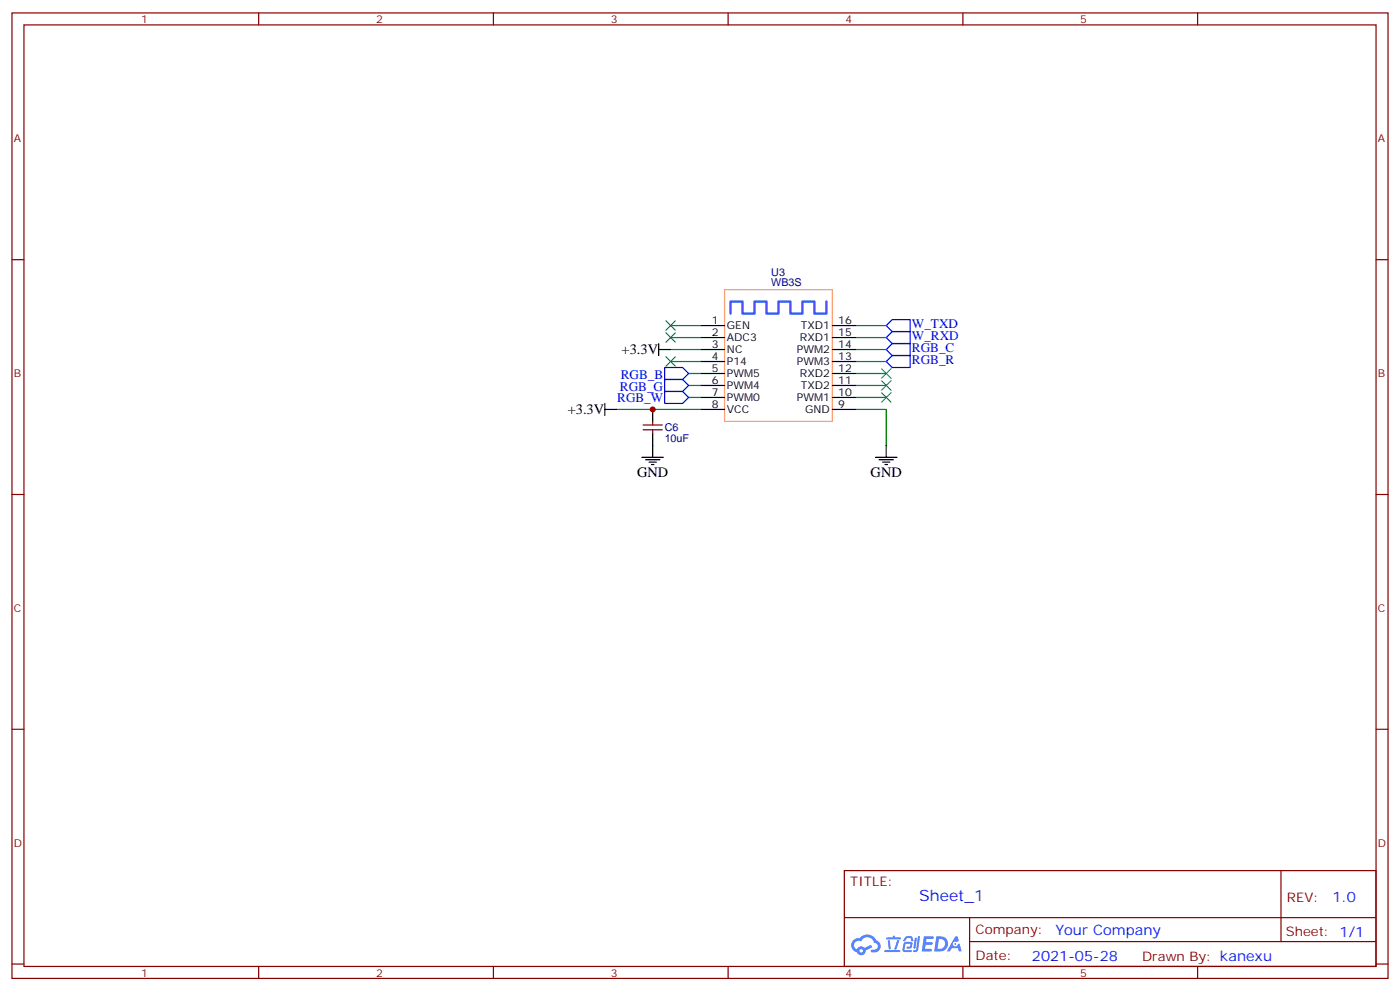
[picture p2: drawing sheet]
<svg xmlns="http://www.w3.org/2000/svg" width="412mm" height="292mm" viewBox="0 0 412 292" stroke-linecap="round" stroke-linejoin="round" font-family="sans-serif">
<g fill="none" stroke="#870000" stroke-width=".35">
<path d="M3.5 3.8h405.4v284.3h-405.4zM7.1 7.3h398.2v277.3h-398.2zM76.2 3.8v3.5M145.3 3.8v3.5M214.5 3.8v3.5M283.6 3.8v3.5M352.8 3.8v3.5M3.5 76.5h3.6M405.3 76.5h3.6M3.5 145.6h3.6M405.3 145.6h3.6M3.5 214.8h3.6"/>
<path d="M405.3 214.8h3.6M248.7 256.4h156.6v28.2h-156.6zM377.3 256.4v20.9M248.7 270.2h156.5M285.6 277.3h119.6M285.6 270.2v14.2M3.5 283.9h3.6M76.2 284.6v3.5M145.3 284.6v3.5M214.5 284.6v3.5M283.6 284.6v3.5M352.8 284.6v3.5"/>
<path d="M405.3 283.9h3.6"/>
</g>
<g fill="#5487ff">
<path d="M272.1 275.7h2.6l.3 .2-.1 .6h-2l-.1 1h1.6l.4 .4-.4 .4h-1.7l-.2 1.1 1.8 .1 .3 .3-.2 .4h-2.9z"/>
<path d="M281.4 275.8h.7l.4 1.3-.7 .3a.74 .74 0 0 0-1.1 .3 .74 .74 0 0 0 .5 1.1 .74 .74 0 0 0 .9-.7l.5-.3 .7 2.4h-.9l-.2-1h-1.9l-.5 1h-.9z"/>
<path d="M269.5 276.2h.6l-.4 2.9a.31 .31 0 0 1-.3 .3 .31 .31 0 0 1-.3-.3z"/>
<path d="M270.4 275.7h.6l-.5 4a.89 .89 0 0 1-.7 .7 .89 .89 0 0 1-.9-.3l1-.5z"/>
<path d="M266.8 275.9l.6-.2 1.2 .1 .5 1.3-.6 .1-.4-.9-1 .1a.95 .95 0 0 1-1 .8l-.1-.2z"/>
<path d="M266.4 277.6l1.8-.2a1.04 1.04 0 0 1 .6 1.1 1.04 1.04 0 0 1-.8 .9h-.7a.29 .29 0 0 1-.3-.4 .29 .29 0 0 1 .3-.2h.7l.2-.8h-1.4l-.4 1.8h1.9a.29 .29 0 0 1 .3 .3 .29 .29 0 0 1-.3 .3h-2l-.4-.3 .2-2.1z"/>
<path d="M260.5 279.8h4.4a.3 .3 0 0 1 .3 .3 .3 .3 0 0 1-.3 .3h-4.3z"/>
<path d="M264.3 276.9h.6l-.5 1.6a1.02 1.02 0 0 1-.7 1.2l-.2-.3z"/>
<path d="M261.5 276.9h.6l.3 2.4-.3 .3-.3-.2z"/>
<path d="M261.1 276.1h1.9l.2-.5h.5l-.1 .5h1.5a.29 .29 0 0 1 .3 .3 .29 .29 0 0 1-.3 .3h-3.9z"/>
<path d="M275.8 275.7l-.6 4.5h1.4a2.27 2.27 0 0 0 2.7-2.3 2.27 2.27 0 0 0-2.7-2.2zM276.6 276.5a1.5 1.5 0 0 1 1.8 1.6 1.5 1.5 0 0 1-1.9 1.3h-.3z"/>
<path d="M251.4 276.9a2.09 2.09 0 0 0 1 3.5 1.37 1.37 0 0 0 1.5 .9 1.37 1.37 0 0 0 1.1-1.4l2-1-.5-.7-1.8 1a1.4 1.4 0 0 0-2.3 .4 1.32 1.32 0 0 1-.6-1.9 1.32 1.32 0 0 1 1.9-.4 2.02 2.02 0 0 1 2-1.3 2.02 2.02 0 0 1 1.8 1.6 1.09 1.09 0 0 1 1.1 1.4 1.09 1.09 0 0 1-1.6 .7 .41 .41 0 0 0-.5 .3 .41 .41 0 0 0 .4 .5 1.89 1.89 0 0 0 2.4-1.2 1.89 1.89 0 0 0-1.2-2.4 2.98 2.98 0 0 0-5-.6l-1 .1zM253.2 280a.52 .52 0 0 1 1 0 .52 .52 0 0 1-1 0z"/>
<circle cx="281.4" cy="278" r=".28"/>
</g>
<path d="M213.4 85.3h31.8v38.8h-31.8z" fill="none" stroke="#f96" stroke-width=".35"/>
<g fill="none" stroke="#000" stroke-width=".35">
<path d="M206.4 95.9h7M206.4 99.4h7M245.2 95.9h7M245.2 99.4h7M178.2 118.8v3.5M194 102.9h3.6M194 101.2v3.5M206.4 102.9h7M206.4 106.5h7M206.4 110h7M206.4 113.5h7M206.4 117.1h7"/>
<path d="M245.2 102.9h7M245.2 106.5h7M245.2 110h7M245.2 113.5h7M245.2 117.1h7M178.2 120.6h3.5M189.1 134.7h6.3M190.1 135.4h4.3M191.2 136.1h2.1M191.9 136.8h.7M192.3 120.6v3.5M192.3 127.6v7.1"/>
<path d="M206.4 120.6h7M245.2 120.6h7M257.9 134.7h6.3M258.9 135.4h4.3M260 136.1h2.1M260.7 136.8h.7M261.1 131.2v3.5"/>
</g>
<path d="M243.4 88.8v3.6h-3.5v-3.6h-3.5v3.6h-3.6v-3.6h-3.5v3.6h-3.5v-3.6h-3.6v3.6h-3.5v-3.6h-3.5v3.6" fill="none" stroke="#36f" stroke-width=".71"/>
<path d="M189.4 126.6h5.7M189.4 125.2h5.7M192.3 124.1v1.1M192.3 126.6v1" fill="none" stroke="#870000" stroke-width=".35"/>
<g fill="none" stroke="#008700" stroke-width=".35">
<path d="M197.6 95.9h8.8M197.6 99.4h8.8M252.2 95.9h8.9M252.2 99.4h8.9M197.6 102.9h8.8M197.6 106.5h8.8M202.8 110h3.6M202.8 113.5h3.6M202.8 117.1h3.6M252.2 110h8.9M252.2 113.5h8.9M252.2 117.1h8.9"/>
<path d="M252.2 102.9h8.9M252.2 106.5h8.9M181.7 120.6h24.7M252.2 120.6h8.9v10.6"/>
</g>
<path d="M261.1 99.4l1.7-1.8h5.3v3.6h-5.3zM262.8 94.1h5.3v3.5h-5.3l-1.7-1.7zM195.8 108.2h5.3l1.7 1.8-1.7 1.8h-5.3zM195.8 111.8h5.3l1.7 1.7-1.7 1.8h-5.3zM195.8 115.3h5.3l1.7 1.8-1.7 1.7h-5.3zM262.8 101.2h5.3v3.5h-5.3l-1.7-1.8zM262.8 104.7h5.3v3.5h-5.3l-1.7-1.7z" fill="none" stroke="#00f" stroke-width=".35"/>
<path d="M196.1 94.5l2.9 2.8M196.1 98l2.9 2.8M199 94.5l-2.9 2.8M199 98l-2.9 2.8M196.1 105.1l2.9 2.8M199 105.1l-2.9 2.8M259.6 108.6l2.9 2.8M259.6 112.1l2.9 2.8M259.6 115.6l2.9 2.9M262.5 108.6l-2.9 2.8M262.5 112.1l-2.9 2.8M262.5 115.6l-2.9 2.9" fill="none" stroke="#3c3" stroke-width=".35"/>
<circle cx="192.3" cy="120.6" r=".88" fill="#c00"/>
<text font-size="4.6" fill="#00f" x="270.8" y="265.4">Sheet_1</text>
<g font-size="4.2">
<text x="183.1" y="104.4">+3.3V</text>
<text x="167.2" y="122">+3.3V</text>
<text x="187.7" y="140.3">GND</text>
<text x="256.5" y="140.3">GND</text>
</g>
<g font-size="4.2" fill="#00f">
<text x="392.5" y="265.7">1.0</text>
<text x="310.9" y="275.2">Your Company</text>
<text x="304" y="283">2021-05-28</text>
</g>
<g font-size="3.9" fill="#00f">
<text x="268.6" y="96.7">W_TXD</text>
<text x="268.6" y="100.2">W_RXD</text>
<text x="268.6" y="103.8">RGB_C</text>
<text x="268.6" y="107.3">RGB_R</text>
<text x="182.8" y="111.8">RGB_B</text>
<text x="181.8" y="118.3">RGB_W</text>
<text x="182.6" y="115.3">RGB_G</text>
</g>
<g font-size="3.9" fill="#800">
<text x="250.5" y="261">TITLE:</text>
<text x="379.1" y="265.7">REV:</text>
<text x="287.4" y="275.2">Company:</text>
<text x="378.7" y="275.8">Sheet: 1/1</text>
<text x="287.4" y="282.9">Date:</text>
<text x="336.4" y="282.9">Drawn By: kanexu</text>
</g>
<g font-size="3.2" fill="#800">
<text x="41.6" y="6.8">1</text>
<text x="110.8" y="6.8">2</text>
<text x="179.9" y="6.8">3</text>
<text x="249.1" y="6.8">4</text>
<text x="318.2" y="6.8">5</text>
<text x="4.1" y="41.9">A</text>
<text x="405.9" y="41.9">A</text>
<text x="4.1" y="111.1">B</text>
<text x="405.9" y="111.1">B</text>
<text x="4.1" y="180.2">C</text>
<text x="405.9" y="180.2">C</text>
<text x="4.1" y="249.3">D</text>
<text x="405.9" y="249.3">D</text>
<text x="41.6" y="287.6">1</text>
<text x="110.8" y="287.6">2</text>
<text x="179.9" y="287.6">3</text>
<text x="249.1" y="287.6">4</text>
<text x="318.2" y="287.6">5</text>
</g>
<g font-size="3.2" fill="#000080">
<text x="227.2" y="81.2">U3</text>
<text x="227.2" y="84.2">WB3S</text>
<text x="195.8" y="130.2">10uF</text>
<text x="195.8" y="127">C6</text>
</g>
<g font-size="3.2">
<text x="209.6" y="95.5">1</text>
<text x="246.9" y="95.5">16</text>
<text x="209.6" y="99.1">2</text>
<text x="214.1" y="96.9">GEN</text>
<text x="214.1" y="100.5">ADC3</text>
<text x="235.6" y="100.5">RXD1</text>
<text x="235.9" y="96.9">TXD1</text>
<text x="246.9" y="99.1">15</text>
<text x="209.6" y="102.6">3</text>
<text x="209.6" y="106.1">4</text>
<text x="214.1" y="104">NC</text>
<text x="214.1" y="107.5">P14</text>
<text x="234.7" y="107.5">PWM3</text>
<text x="234.7" y="104">PWM2</text>
<text x="246.9" y="106.1">13</text>
<text x="246.9" y="102.6">14</text>
<text x="209.6" y="109.6">5</text>
<text x="209.6" y="113.2">6</text>
<text x="214.1" y="111.1">PWM5</text>
<text x="235.6" y="111.1">RXD2</text>
<text x="246.9" y="113.2">11</text>
<text x="246.9" y="109.6">12</text>
<text x="209.6" y="116.7">7</text>
<text x="214.1" y="114.6">PWM4</text>
<text x="214.1" y="118.1">PWM0</text>
<text x="234.7" y="118.1">PWM1</text>
<text x="235.9" y="114.6">TXD2</text>
<text x="246.9" y="116.7">10</text>
<text x="209.6" y="120.2">8</text>
<text x="214.1" y="121.6">VCC</text>
<text x="237.2" y="121.6">GND</text>
<text x="246.9" y="120.2">9</text>
</g>
</svg>
